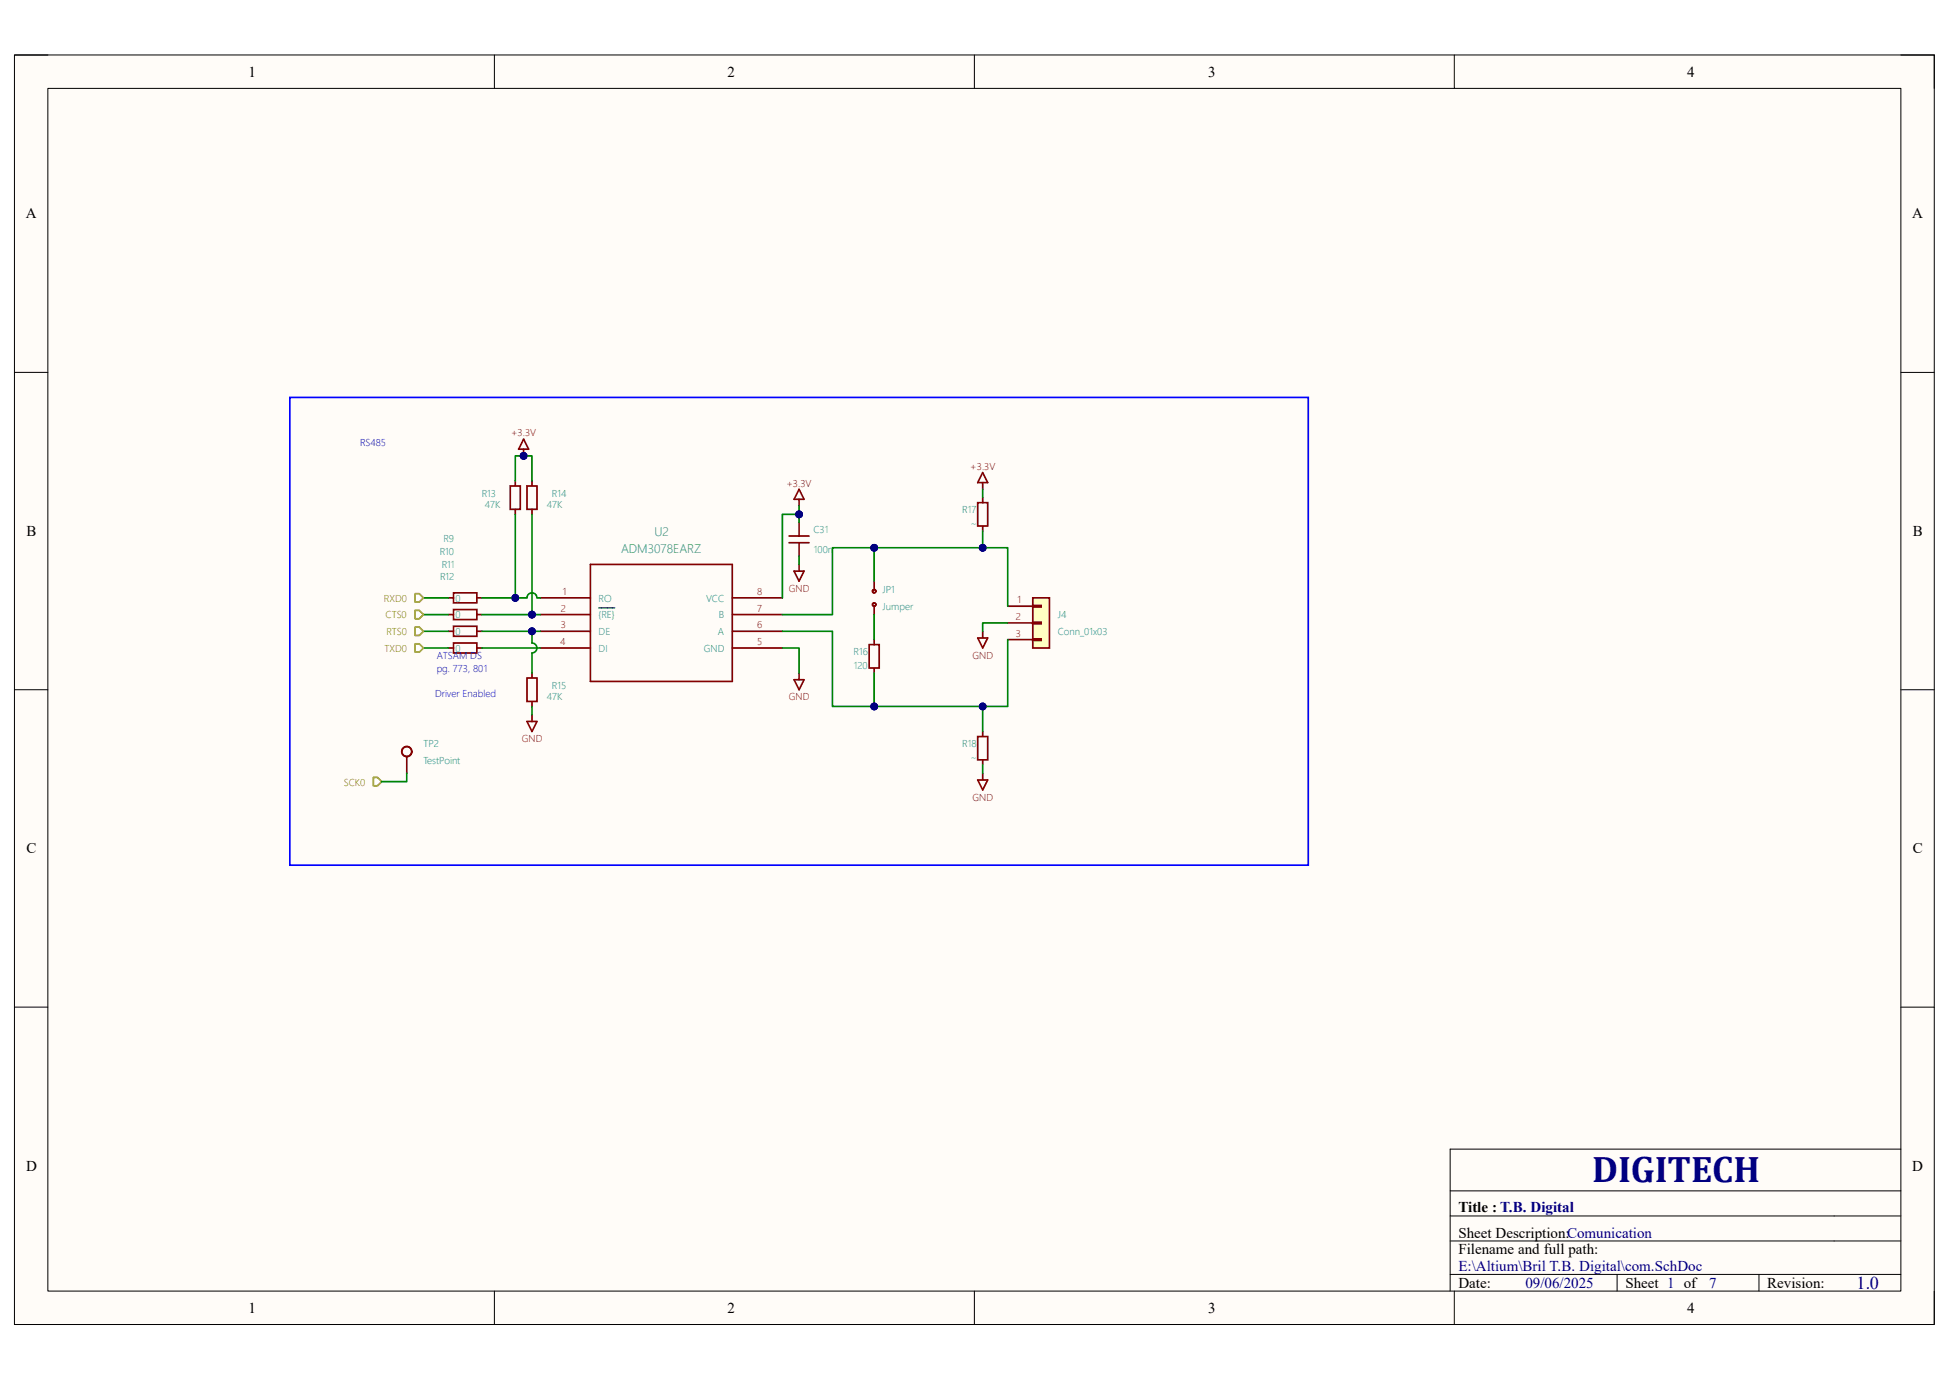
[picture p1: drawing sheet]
<svg xmlns="http://www.w3.org/2000/svg" width="297mm" height="210mm" viewBox="0 0 297 210" stroke-linecap="round" stroke-linejoin="round" font-family="sans-serif">
<path d="M2.2 8.4h292.6v193.3h-292.6z" fill-rule="evenodd" fill="#fffcf8"/>
<path d="M2.2 8.4h292.6v193.3h-292.6z" fill="none" stroke="#000" stroke-width=".15"/>
<path d="M7.3 13.5h282.4v183.1h-282.4z" fill-rule="evenodd" fill="#fffcf8"/>
<g fill="none" stroke="#000" stroke-width=".15">
<path d="M2.2 8.4h5.1M7.3 13.5h282.4v183.1h-282.4zM75.3 8.4v5.1M148.5 8.4v5.1M221.6 8.4v5.1M289.7 8.4h5.1v5.1M2.2 56.7h5.1M289.7 56.7h5.1M2.2 105h5.1M289.7 105.1h5.1M2.2 153.4h5.1M289.7 153.4h5.1"/>
<path d="M289.7 175h-68.7v21.6M75.3 196.6v5.1M148.5 196.6v5.1M221 185.2h68.7M221 189h68.7M221 194.1h68.7M221 181.4h68.7M221.6 196.6v5.1M246.4 194.1v2.5M268.1 194.1v2.5M294.8 196.6v5.1"/>
</g>
<path d="M44.2 60.5h155.2v71.3h-155.2z" fill="none" stroke="#00f" stroke-width=".25"/>
<path d="M132.5 98.2h1.5v3.5h-1.5zM133.2 97.4v.8M133.2 101.7v.8" fill="none" stroke="#840000" stroke-width=".25"/>
<path d="M79.8 66.9l.8 1.5h-1.6zM79.8 68.4v1" fill="none" stroke="#800000" stroke-width=".25"/>
<circle cx="79.8" cy="69.4" r=".51" fill="#000080"/>
<circle cx="79.8" cy="69.4" r=".51" fill="none" stroke="#000080" stroke-width=".15"/>
<path d="M149.8 73.5v1M149.8 72l.7 1.5h-1.5zM121 87h1.5l-.7 1.5zM121.8 86v1M149 97.2h1.5l-.7 1.5zM149.8 96.1v1.1" fill="none" stroke="#800000" stroke-width=".25"/>
<g fill="none" stroke="#840000" stroke-width=".25">
<path d="M77.8 74h1.5v3.6h-1.5zM78.5 73.2v.8M78.5 77.6v.7M121.8 79.6v2M68.3 91.1h.8M68.3 93.6h.8M69.1 90.3h3.6v1.5h-3.6zM69.1 92.8h3.6v1.6h-3.6zM72.7 91.1h.7M72.7 93.6h.7M120.2 81.6h3.1M120.2 82.7h3.1"/>
<path d="M121.8 82.7v2M149 112.2h1.5v3.5h-1.5zM149.8 111.4v.8M149.8 115.7v.8"/>
</g>
<path d="M157.4 91.1h2.5v7.6h-2.5z" fill-rule="evenodd" fill="#ffffc2"/>
<g fill="none" stroke="#840000" stroke-width=".25">
<path d="M80.3 74h1.5v3.6h-1.5zM81.1 73.2v.8M81.1 77.6v.7M149 76.6h1.5v3.5h-1.5zM149.8 75.8v.8M68.3 96.1h.8M68.3 98.7h.8M69.1 95.4h3.6v1.5h-3.6zM69.1 97.9h3.6v1.5h-3.6zM72.7 96.1h.7M72.7 98.7h.7M82.3 96.1h7.7"/>
<path d="M82.3 91.1h7.7M82.3 98.7h7.7M82.3 93.6h7.7M90 86h21.6v17.8h-21.6zM111.6 96.1h7.6M111.6 91.1h7.6M111.6 98.7h7.6M111.6 93.6h7.6M133.2 88.5v1.3M133.2 92.3v1.3M149.8 80.1v.8M153.6 92.3h3.8"/>
<path d="M153.6 94.9h3.8M153.6 97.4h3.8M157.4 91.1h2.5v7.6h-2.5zM157.4 97.3h1.3v.2h-1.3zM157.4 94.7h1.3v.3h-1.3zM157.4 92.2h1.3v.3h-1.3zM62 115.2v2.6M80.3 103.3h1.5v3.5h-1.5zM81.1 102.5v.8M81.1 106.8v.8"/>
<circle cx="133.2" cy="90" r=".25"/>
<circle cx="133.2" cy="92.1" r=".25"/>
<circle cx="62" cy="114.5" r=".76"/>
</g>
<path d="M121.8 74.5l.7 1.5h-1.5zM121.8 76v1.1M80.3 109.9h1.5l-.7 1.5zM81.1 108.9v1M121 103.5h1.5l-.7 1.5zM121.8 102.5v1M149 118.8h1.5l-.7 1.5zM149.8 117.8v1" fill="none" stroke="#800000" stroke-width=".25"/>
<path d="M91.2 92.6h2.5" fill="none" stroke="#008484" stroke-width=".25"/>
<path d="M81.1 78.3v15.3" fill="none" stroke="#008400" stroke-width=".25"/>
<circle cx="81.1" cy="93.6" r=".51" fill="#000080"/>
<circle cx="81.1" cy="93.6" r=".51" fill="none" stroke="#000080" stroke-width=".15"/>
<path d="M133.2 83.4v5.1" fill="none" stroke="#008400" stroke-width=".25"/>
<circle cx="133.2" cy="83.4" r=".51" fill="#000080"/>
<circle cx="133.2" cy="83.4" r=".51" fill="none" stroke="#000080" stroke-width=".15"/>
<path d="M149.8 74.5v1.3M64.5 91.1h3.8M73.4 98.7h8.9M81.1 96.1v1.8a.76 .76 0 0 1 .7 .8 .76 .76 0 0 1-.7 .7v3.1" fill="none" stroke="#008400" stroke-width=".25"/>
<circle cx="81.1" cy="96.1" r=".51" fill="#000080"/>
<circle cx="81.1" cy="96.1" r=".51" fill="none" stroke="#000080" stroke-width=".15"/>
<path d="M81.1 96.1h1.2M121.8 84.7v1.3" fill="none" stroke="#008400" stroke-width=".25"/>
<circle cx="81.1" cy="96.1" r=".51" fill="#000080"/>
<circle cx="81.1" cy="96.1" r=".51" fill="none" stroke="#000080" stroke-width=".15"/>
<path d="M64.5 93.6h3.8M81.1 93.6h1.2" fill="none" stroke="#008400" stroke-width=".25"/>
<circle cx="81.1" cy="93.6" r=".51" fill="#000080"/>
<circle cx="81.1" cy="93.6" r=".51" fill="none" stroke="#000080" stroke-width=".15"/>
<path d="M121.8 78.3v1.3" fill="none" stroke="#008400" stroke-width=".25"/>
<circle cx="121.8" cy="78.3" r=".51" fill="#000080"/>
<circle cx="121.8" cy="78.3" r=".51" fill="none" stroke="#000080" stroke-width=".15"/>
<path d="M121.8 77.1v1.2" fill="none" stroke="#008400" stroke-width=".25"/>
<circle cx="121.8" cy="78.3" r=".51" fill="#000080"/>
<circle cx="121.8" cy="78.3" r=".51" fill="none" stroke="#000080" stroke-width=".15"/>
<path d="M73.4 96.1h7.7" fill="none" stroke="#008400" stroke-width=".25"/>
<circle cx="81.1" cy="96.1" r=".51" fill="#000080"/>
<circle cx="81.1" cy="96.1" r=".51" fill="none" stroke="#000080" stroke-width=".15"/>
<path d="M78.5 78.3v12.8M64.5 98.7h3.8" fill="none" stroke="#008400" stroke-width=".25"/>
<circle cx="78.5" cy="91.1" r=".51" fill="#000080"/>
<circle cx="78.5" cy="91.1" r=".51" fill="none" stroke="#000080" stroke-width=".15"/>
<path d="M149.8 107.6v3.8" fill="none" stroke="#008400" stroke-width=".25"/>
<circle cx="149.8" cy="107.6" r=".51" fill="#000080"/>
<circle cx="149.8" cy="107.6" r=".51" fill="none" stroke="#000080" stroke-width=".15"/>
<path d="M133.2 102.5v5.1" fill="none" stroke="#008400" stroke-width=".25"/>
<circle cx="133.2" cy="107.6" r=".51" fill="#000080"/>
<circle cx="133.2" cy="107.6" r=".51" fill="none" stroke="#000080" stroke-width=".15"/>
<path d="M133.2 107.6h16.6" fill="none" stroke="#008400" stroke-width=".25"/>
<circle cx="133.2" cy="107.6" r=".51" fill="#000080"/>
<circle cx="133.2" cy="107.6" r=".51" fill="none" stroke="#000080" stroke-width=".15"/>
<circle cx="149.8" cy="107.6" r=".51" fill="#000080"/>
<circle cx="149.8" cy="107.6" r=".51" fill="none" stroke="#000080" stroke-width=".15"/>
<path d="M64.5 96.1h3.8M73.4 93.6h7.7" fill="none" stroke="#008400" stroke-width=".25"/>
<circle cx="81.1" cy="93.6" r=".51" fill="#000080"/>
<circle cx="81.1" cy="93.6" r=".51" fill="none" stroke="#000080" stroke-width=".15"/>
<path d="M133.2 93.6v3.8M149.8 80.9v2.5" fill="none" stroke="#008400" stroke-width=".25"/>
<circle cx="149.8" cy="83.4" r=".51" fill="#000080"/>
<circle cx="149.8" cy="83.4" r=".51" fill="none" stroke="#000080" stroke-width=".15"/>
<path d="M133.2 83.4h16.6" fill="none" stroke="#008400" stroke-width=".25"/>
<circle cx="133.2" cy="83.4" r=".51" fill="#000080"/>
<circle cx="133.2" cy="83.4" r=".51" fill="none" stroke="#000080" stroke-width=".15"/>
<circle cx="149.8" cy="83.4" r=".51" fill="#000080"/>
<circle cx="149.8" cy="83.4" r=".51" fill="none" stroke="#000080" stroke-width=".15"/>
<path d="M78.5 91.1h1.8a.76 .76 0 0 1 .8-.8 .76 .76 0 0 1 .7 .8h.5" fill="none" stroke="#008400" stroke-width=".25"/>
<circle cx="78.5" cy="91.1" r=".51" fill="#000080"/>
<circle cx="78.5" cy="91.1" r=".51" fill="none" stroke="#000080" stroke-width=".15"/>
<path d="M73.4 91.1h5.1M81.1 107.6v1.3M149.8 116.5v1.3" fill="none" stroke="#008400" stroke-width=".25"/>
<circle cx="78.5" cy="91.1" r=".51" fill="#000080"/>
<circle cx="78.5" cy="91.1" r=".51" fill="none" stroke="#000080" stroke-width=".15"/>
<path d="M63.3 95.5h.6l.6 .6-.6 .7h-.6z" fill-rule="evenodd" fill="#fff"/>
<path d="M63.3 95.5h.6l.6 .6-.6 .7h-.6z" fill="none" stroke="#848400" stroke-width=".25"/>
<path d="M56.9 118.4h.6l.7 .6-.7 .7h-.6z" fill-rule="evenodd" fill="#fff"/>
<path d="M56.9 118.4h.6l.7 .6-.7 .7h-.6z" fill="none" stroke="#848400" stroke-width=".25"/>
<path d="M63.3 93h.6l.6 .6-.6 .6h-.6z" fill-rule="evenodd" fill="#fff"/>
<path d="M63.3 93h.6l.6 .6-.6 .6h-.6z" fill="none" stroke="#848400" stroke-width=".25"/>
<path d="M63.3 98h.6l.6 .7-.6 .6h-.6z" fill-rule="evenodd" fill="#fff"/>
<path d="M63.3 98h.6l.6 .7-.6 .6h-.6z" fill="none" stroke="#848400" stroke-width=".25"/>
<path d="M63.3 90.4h.6l.6 .7-.6 .6h-.6z" fill-rule="evenodd" fill="#fff"/>
<path d="M63.3 90.4h.6l.6 .7-.6 .6h-.6z" fill="none" stroke="#848400" stroke-width=".25"/>
<path d="M79.8 69.4h-1.3v3.8M62 117.8v1.2h-3.8" fill="none" stroke="#008400" stroke-width=".25"/>
<circle cx="79.8" cy="69.4" r=".51" fill="#000080"/>
<circle cx="79.8" cy="69.4" r=".51" fill="none" stroke="#000080" stroke-width=".15"/>
<path d="M79.8 69.4h1.3v3.8" fill="none" stroke="#008400" stroke-width=".25"/>
<circle cx="79.8" cy="69.4" r=".51" fill="#000080"/>
<circle cx="79.8" cy="69.4" r=".51" fill="none" stroke="#000080" stroke-width=".15"/>
<path d="M119.2 98.7h2.6v3.8M119.2 96.1h7.7v11.5h6.3" fill="none" stroke="#008400" stroke-width=".25"/>
<circle cx="133.2" cy="107.6" r=".51" fill="#000080"/>
<circle cx="133.2" cy="107.6" r=".51" fill="none" stroke="#000080" stroke-width=".15"/>
<path d="M133.2 83.4h-6.3v10.2h-7.7" fill="none" stroke="#008400" stroke-width=".25"/>
<circle cx="133.2" cy="83.4" r=".51" fill="#000080"/>
<circle cx="133.2" cy="83.4" r=".51" fill="none" stroke="#000080" stroke-width=".15"/>
<path d="M121.8 78.3h-2.6v12.8" fill="none" stroke="#008400" stroke-width=".25"/>
<circle cx="121.8" cy="78.3" r=".51" fill="#000080"/>
<circle cx="121.8" cy="78.3" r=".51" fill="none" stroke="#000080" stroke-width=".15"/>
<path d="M153.6 97.4v10.2h-3.8" fill="none" stroke="#008400" stroke-width=".25"/>
<circle cx="149.8" cy="107.6" r=".51" fill="#000080"/>
<circle cx="149.8" cy="107.6" r=".51" fill="none" stroke="#000080" stroke-width=".15"/>
<path d="M149.8 83.4h3.8v8.9M153.6 94.9h-3.8v1.2" fill="none" stroke="#008400" stroke-width=".25"/>
<circle cx="149.8" cy="83.4" r=".51" fill="#000080"/>
<circle cx="149.8" cy="83.4" r=".51" fill="none" stroke="#000080" stroke-width=".15"/>
<text font-size="5.6" fill="#000080" x="242.6" y="180.1">DIGITECH</text>
<text font-size="2.8" fill="#000080" x="282.9" y="196.3">1.0</text>
<g font-size="2.3">
<text x="37.9" y="11.7">1</text>
<text x="110.9" y="11.7">2</text>
<text x="184.1" y="11.7">3</text>
<text x="257.1" y="11.7">4</text>
<text x="3.9" y="33.3">A</text>
<text x="291.4" y="33.3">A</text>
<text x="4" y="81.6">B</text>
<text x="291.5" y="81.6">B</text>
<text x="4" y="130">C</text>
<text x="291.5" y="130">C</text>
<text x="4" y="178.3">D</text>
<text x="291.4" y="178.3">D</text>
<text x="222.2" y="184.7">Title : T.B. Digital</text>
<text x="222.2" y="188.5">Sheet Description:Comunication</text>
<text x="222.2" y="191">Filename and full path:</text>
<text x="222.2" y="196.1">Date:</text>
<text x="247.7" y="196.1">Sheet 1 of</text>
<text x="269.3" y="196.1">Revision:</text>
<text x="37.9" y="199.9">1</text>
<text x="110.9" y="199.9">2</text>
<text x="184.1" y="199.9">3</text>
<text x="257.1" y="199.9">4</text>
</g>
<g font-size="2.3" fill="#000080">
<text x="222.2" y="193.5">E:\Altium\Bril T.B. Digital\com.SchDoc</text>
<text x="232.5" y="196.1">09/06/2025</text>
<text x="260.4" y="196.1">7</text>
</g>
<g font-size="1.9" fill="#008484">
<text x="99.7" y="81.7">U2</text>
<text x="94.7" y="84.2">ADM3078EARZ</text>
</g>
<g font-size="1.5" fill="#0000c2">
<text x="54.9" y="68">RS485</text>
<text x="66.5" y="100.3">ATSAM DS</text>
<text x="66.3" y="106.2">Driver Enabled</text>
<text x="66.5" y="102.4">pg. 773, 801</text>
</g>
<g font-size="1.5" fill="#800000">
<text x="77.9" y="66.5">+3.3V</text>
<text x="147.9" y="71.6">+3.3V</text>
<text x="119.8" y="74.1">+3.3V</text>
<text x="120.2" y="90.1">GND</text>
<text x="148.2" y="100.3">GND</text>
<text x="120.2" y="106.7">GND</text>
<text x="79.5" y="113">GND</text>
<text x="148.2" y="121.9">GND</text>
</g>
<g font-size="1.5" fill="#008484">
<text x="73.4" y="75.6">R13</text>
<text x="73.9" y="77.4">47K</text>
<text x="83.4" y="77.4">47K</text>
<text x="84.1" y="75.6">R14</text>
<text x="67.6" y="82.5">R9</text>
<text x="124" y="81.2">C31</text>
<text x="146.6" y="78.2">R17</text>
<text x="147.9" y="80.2">~</text>
<text x="67" y="84.5">R10</text>
<text x="67.1" y="88.3">R12</text>
<text x="67.3" y="86.6">R11</text>
<text x="124" y="84.3">100n</text>
<text x="69.4" y="91.7">0</text>
<text x="69.4" y="94.2">0</text>
<text x="91.2" y="91.7">RO</text>
<text x="91.2" y="94.2">{RE}</text>
<text x="107.6" y="91.7">VCC</text>
<text x="109.6" y="94.2">B</text>
<text x="134.5" y="92.9">Jumper</text>
<text x="134.5" y="90.4">JP1</text>
<text x="161.2" y="94.2">J4</text>
<text x="69.4" y="96.7">0</text>
<text x="69.4" y="99.3">0</text>
<text x="91.2" y="96.7">DE</text>
<text x="91.2" y="99.3">DI</text>
<text x="107.3" y="99.3">GND</text>
<text x="109.4" y="96.7">A</text>
<text x="130.1" y="99.8">R16</text>
<text x="130.1" y="101.9">120</text>
<text x="161.2" y="96.7">Conn_01x03</text>
<text x="83.4" y="106.7">47K</text>
<text x="84.1" y="104.9">R15</text>
<text x="64.5" y="113.8">TP2</text>
<text x="146.6" y="113.8">R18</text>
<text x="64.5" y="116.3">TestPoint</text>
<text x="147.9" y="115.8">~</text>
</g>
<g font-size="1.5" fill="#848400">
<text x="58.5" y="91.7">RXD0</text>
<text x="58.8" y="94.2">CTS0</text>
<text x="58.6" y="99.3">TXD0</text>
<text x="58.9" y="96.7">RTS0</text>
<text x="52.4" y="119.6">SCK0</text>
</g>
<g font-size="1.5" fill="#840000">
<text x="85.5" y="95.7">3</text>
<text x="85.5" y="93.2">2</text>
<text x="85.8" y="90.6">1</text>
<text x="115.4" y="95.7">6</text>
<text x="115.4" y="93.2">7</text>
<text x="115.4" y="90.6">8</text>
<text x="154.8" y="94.4">2</text>
<text x="155.1" y="91.9">1</text>
<text x="85.4" y="98.3">4</text>
<text x="115.4" y="98.3">5</text>
<text x="154.8" y="97">3</text>
</g>
</svg>
